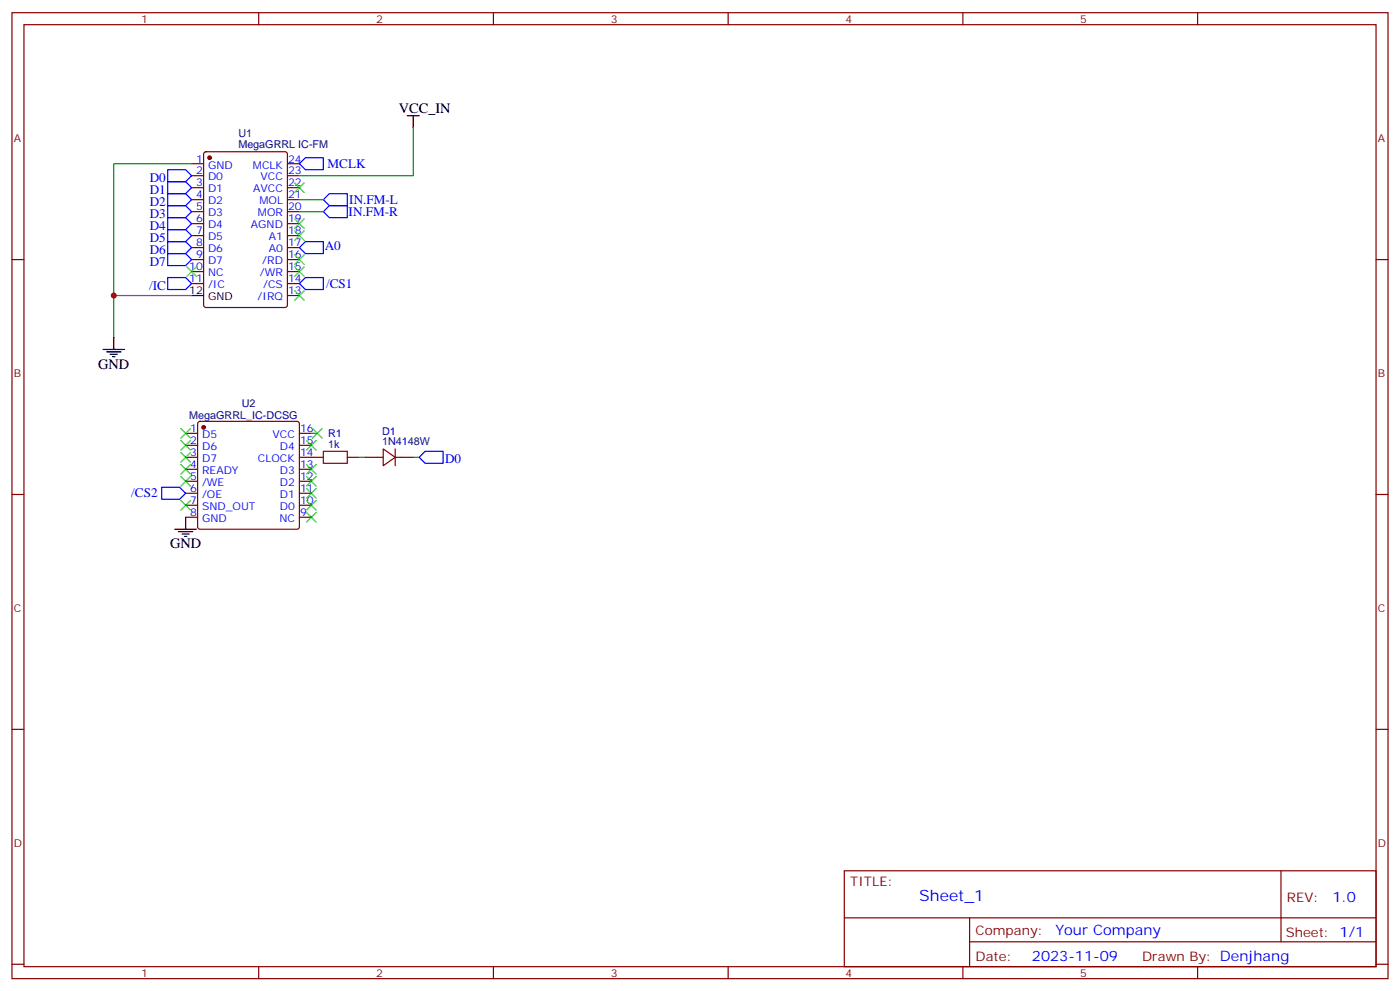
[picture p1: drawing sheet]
<svg xmlns="http://www.w3.org/2000/svg" width="412mm" height="292mm" viewBox="0 0 412 292" stroke-linecap="round" stroke-linejoin="round" font-family="sans-serif">
<g fill="none" stroke="#870000" stroke-width=".35">
<path d="M3.5 3.7h405.4v284.4h-405.4zM7.1 7.3h398.2v277.3h-398.2zM76.2 3.7v3.6M145.3 3.7v3.6M214.5 3.7v3.6M283.6 3.7v3.6M352.8 3.7v3.6M56.4 48.2h3.6M56.4 51.7h3.6M56.4 55.2h3.6M56.4 58.8h3.6M60.2 44.9l.5-.2h23.3l.6 .4 .1 44.7-.5 .7h-23.5l-.7-.4v-44.7z"/>
<path d="M84.7 48.2h3.5M84.7 51.7h3.5M84.7 55.2h3.5M84.7 58.8h3.5M3.5 76.4h3.6M56.4 76.4h3.6M56.4 62.3h3.6M56.4 65.8h3.6M56.4 69.4h3.6M56.4 72.9h3.6M56.4 79.9h3.6M84.7 76.4h3.5"/>
<path d="M84.7 62.3h3.5M84.7 65.8h3.5M84.7 69.4h3.5M84.7 72.9h3.5M84.7 79.9h3.5M405.3 76.4h3.6M56.4 83.5h3.6M84.7 83.5h3.5M84.7 87h3.5M54.7 127.6h3.5M54.7 131.1h3.5M54.7 134.6h3.5"/>
<path d="M54.7 138.1h3.5M58.4 124.2l.5-.2h28.6l.5 .2 .2 .5v30.4l-.2 .5-.5 .2h-28.6l-.5-.2-.2-.5v-30.4zM88.2 127.6h3.5M88.2 131.1h3.5M88.2 134.6h7M88.2 138.1h3.5M102.3 134.6h3.5M107.6 134.6h5.3M112.9 132.2l3.5 2.4-3.5 2.5zM116.4 134.6h5.3M116.4 132.2v4.9M3.5 145.6h3.6"/>
<path d="M54.7 141.7h3.5M54.7 145.2h3.5M54.7 148.7h3.5M54.7 152.3h3.5M88.2 141.7h3.5M88.2 145.2h3.5M88.2 148.7h3.5M88.2 152.3h3.5M405.3 145.6h3.6M3.5 214.7h3.6M405.3 214.7h3.6M248.7 256.3h156.6v28.3h-156.6z"/>
<path d="M377.3 256.4v20.8M248.7 270.2h156.5M285.6 277.2h119.6M285.6 270.2v14.1M3.5 283.8h3.6M76.2 284.6v3.5M145.3 284.6v3.5M214.5 284.6v3.5M283.6 284.6v3.5M352.8 284.6v3.5M405.3 283.8h3.6"/>
</g>
<g fill="#870000" stroke="#870000" stroke-width=".35">
<circle cx="61.7" cy="46.4" r=".53"/>
<circle cx="60" cy="125.8" r=".53"/>
</g>
<g fill="none" stroke="#000" stroke-width=".35">
<path d="M119.9 34.1h3.6M121.7 34.1v3.5M33.5 99.3v3.6M56.4 87h3.6M30.3 102.9h6.4M31.4 103.6h4.2M32.5 104.3h2.1M33.2 105h.7M51.5 155.8h6.4M52.6 156.5h4.2M53.6 157.2h2.1M54.3 157.9h.7"/>
<path d="M54.7 152.3v3.5"/>
</g>
<path d="M121.7 37.6v14.1h-33.5M56.4 48.2h-22.9v38.8M88.2 58.8h7M88.2 62.3h7M56.4 87h-22.9v12.3M91.7 127.6h1.8M105.8 134.6h1.8M121.7 134.6h1.8" fill="none" stroke="#008700" stroke-width=".35"/>
<g fill="none" stroke="#00f" stroke-width=".35">
<path d="M49.4 50h5.3l1.7 1.7-1.7 1.8h-5.3zM49.4 53.5h5.3l1.7 1.7-1.7 1.8h-5.3zM49.4 57h5.3l1.7 1.8-1.7 1.7h-5.3zM90 46.4h5.2v3.6h-5.2l-1.8-1.8zM95.2 58.8l1.8-1.8h5.3v3.5h-5.3zM49.4 60.5h5.3l1.7 1.8-1.7 1.8h-5.3zM49.4 64.1h5.3l1.7 1.7-1.7 1.8h-5.3zM49.4 67.6h5.3l1.7 1.8-1.7 1.7h-5.3zM49.4 71.1h5.3l1.7 1.8-1.7 1.7h-5.3zM49.4 74.6h5.3l1.7 1.8-1.7 1.8h-5.3zM88.2 72.9l1.8-1.8h5.2v3.5h-5.2zM95.2 62.3l1.8-1.8h5.3v3.6h-5.3z"/>
<path d="M49.4 81.7h5.3l1.7 1.8-1.7 1.7h-5.3zM88.2 83.5l1.8-1.8h5.2v3.5h-5.2zM125.2 132.9h5.3v3.5h-5.3l-1.7-1.8zM47.6 143.4h5.3l1.8 1.8-1.8 1.8h-5.3z"/>
</g>
<g fill="none" stroke="#3c3" stroke-width=".35">
<path d="M86.8 53.8l2.8 2.9M89.6 53.8l-2.8 2.9M55 78.5l2.9 2.9M57.9 78.5l-2.9 2.9M86.8 64.4l2.8 2.8M86.8 67.9l2.8 2.9M86.8 75l2.8 2.8M86.8 78.5l2.8 2.9M89.6 64.4l-2.8 2.8M89.6 67.9l-2.8 2.9M89.6 75l-2.8 2.8M89.6 78.5l-2.8 2.9"/>
<path d="M86.8 85.6l2.8 2.8M89.6 85.6l-2.8 2.8M53.3 126.2l2.8 2.8M53.3 129.7l2.8 2.8M53.3 133.2l2.8 2.8M53.3 136.7l2.8 2.9M56.1 126.2l-2.8 2.8M56.1 129.7l-2.8 2.8M56.1 133.2l-2.8 2.8M56.1 136.7l-2.8 2.9M90.3 129.7l2.8 2.8M90.3 136.7l2.8 2.9"/>
<path d="M92.1 126.2l2.8 2.8M93.1 129.7l-2.8 2.8M93.1 136.7l-2.8 2.9M94.9 126.2l-2.8 2.8M53.3 140.3l2.8 2.8M53.3 147.3l2.8 2.8M56.1 140.3l-2.8 2.8M56.1 147.3l-2.8 2.8M90.3 140.3l2.8 2.8M90.3 143.8l2.8 2.8M90.3 147.3l2.8 2.8M90.3 150.8l2.8 2.9"/>
<path d="M93.1 140.3l-2.8 2.8M93.1 143.8l-2.8 2.8M93.1 147.3l-2.8 2.8M93.1 150.8l-2.8 2.9"/>
</g>
<path d="M95.2 132.9h7.1v3.5h-7.1z" fill="none" stroke="#a10000" stroke-width=".35"/>
<circle cx="33.5" cy="87" r=".88" fill="#c00"/>
<text font-size="4.6" fill="#00f" x="270.8" y="265.4">Sheet_1</text>
<g font-size="4.2">
<text x="117.5" y="33.4">VCC_IN</text>
<text x="28.9" y="108.5">GND</text>
<text x="50.1" y="161.4">GND</text>
</g>
<g font-size="4.2" fill="#00f">
<text x="392.5" y="265.6">1.0</text>
<text x="310.9" y="275.2">Your Company</text>
<text x="304" y="283">2023-11-09</text>
</g>
<g font-size="3.9" fill="#00f">
<text x="44.1" y="53.5">D0</text>
<text x="96.5" y="49.4">MCLK</text>
<text x="44.1" y="57">D1</text>
<text x="44.1" y="60.5">D2</text>
<text x="44.1" y="64.1">D3</text>
<text x="102.7" y="63.6">IN.FM-R</text>
<text x="102.9" y="60.1">IN.FM-L</text>
<text x="44.1" y="67.6">D4</text>
<text x="44.1" y="71.1">D5</text>
<text x="44.1" y="74.6">D6</text>
<text x="95.7" y="73.6">A0</text>
<text x="44.1" y="78.2">D7</text>
<text x="43.9" y="85.2">/IC</text>
<text x="96.1" y="84.8">/CS1</text>
<text x="131.1" y="136.4">D0</text>
<text x="38.7" y="146.4">/CS2</text>
</g>
<g font-size="3.9" fill="#800">
<text x="250.5" y="260.9">TITLE:</text>
<text x="379.1" y="265.6">REV:</text>
<text x="287.4" y="275.1">Company:</text>
<text x="378.7" y="275.7">Sheet: 1/1</text>
<text x="287.4" y="282.8">Date:</text>
<text x="336.4" y="282.9">Drawn By: Denjhang</text>
</g>
<g font-size="3.2" fill="#800">
<text x="41.6" y="6.7">1</text>
<text x="110.8" y="6.7">2</text>
<text x="179.9" y="6.7">3</text>
<text x="249.1" y="6.7">4</text>
<text x="318.2" y="6.7">5</text>
<text x="4.1" y="41.8">A</text>
<text x="405.9" y="41.8">A</text>
<text x="4.1" y="111">B</text>
<text x="405.9" y="111">B</text>
<text x="4.1" y="180.1">C</text>
<text x="405.9" y="180.1">C</text>
<text x="4.1" y="249.3">D</text>
<text x="405.9" y="249.3">D</text>
<text x="41.6" y="287.5">1</text>
<text x="110.8" y="287.5">2</text>
<text x="179.9" y="287.5">3</text>
<text x="249.1" y="287.5">4</text>
<text x="318.2" y="287.5">5</text>
</g>
<g font-size="3.2" fill="#000080">
<text x="70.2" y="40.4">U1</text>
<text x="70.2" y="43.5">MegaGRRL IC-FM</text>
<text x="71.2" y="119.7">U2</text>
<text x="55.8" y="123.4">MegaGRRL_IC-DCSG</text>
<text x="96.7" y="131.8">1k</text>
<text x="96.7" y="128.6">R1</text>
<text x="112.5" y="131.1">1N4148W</text>
<text x="112.5" y="127.9">D1</text>
</g>
<g font-size="3.2" fill="#00f">
<text x="57.8" y="47.8">1</text>
<text x="84.8" y="47.8">24</text>
<text x="57.8" y="51.4">2</text>
<text x="61.3" y="49.6">GND</text>
<text x="61.3" y="53.1">D0</text>
<text x="74.5" y="49.6">MCLK</text>
<text x="76.8" y="53.1">VCC</text>
<text x="84.8" y="51.4">23</text>
<text x="57.8" y="54.9">3</text>
<text x="57.8" y="58.4">4</text>
<text x="61.3" y="56.7">D1</text>
<text x="74.6" y="56.7">AVCC</text>
<text x="84.8" y="58.4">21</text>
<text x="84.8" y="54.9">22</text>
<text x="57.8" y="61.9">5</text>
<text x="57.8" y="65.5">6</text>
<text x="61.3" y="60.2">D2</text>
<text x="61.3" y="63.7">D3</text>
<text x="76" y="63.7">MOR</text>
<text x="76.4" y="60.2">MOL</text>
<text x="84.8" y="65.5">19</text>
<text x="84.8" y="61.9">20</text>
<text x="57.8" y="69">7</text>
<text x="61.3" y="67.2">D4</text>
<text x="61.3" y="70.8">D5</text>
<text x="73.9" y="67.2">AGND</text>
<text x="79.2" y="70.8">A1</text>
<text x="84.8" y="69">18</text>
<text x="57.8" y="72.5">8</text>
<text x="57.8" y="76.1">9</text>
<text x="61.3" y="74.3">D6</text>
<text x="61.3" y="77.8">D7</text>
<text x="77.3" y="77.8">/RD</text>
<text x="79.2" y="74.3">A0</text>
<text x="84.8" y="76.1">16</text>
<text x="84.8" y="72.5">17</text>
<text x="55.8" y="79.6">10</text>
<text x="55.8" y="83.1">11</text>
<text x="61.3" y="81.4">NC</text>
<text x="76.6" y="81.4">/WR</text>
<text x="84.8" y="83.1">14</text>
<text x="84.8" y="79.6">15</text>
<text x="61.3" y="84.9">/IC</text>
<text x="75.9" y="88.4">/IRQ</text>
<text x="77.5" y="84.9">/CS</text>
<text x="84.8" y="86.6">13</text>
<text x="56" y="127.2">1</text>
<text x="56" y="130.7">2</text>
<text x="59.5" y="129">D5</text>
<text x="80.3" y="129">VCC</text>
<text x="88.4" y="130.7">15</text>
<text x="88.4" y="127.2">16</text>
<text x="56" y="134.3">3</text>
<text x="56" y="137.8">4</text>
<text x="59.5" y="132.5">D6</text>
<text x="59.5" y="136">D7</text>
<text x="76" y="136">CLOCK</text>
<text x="82.4" y="132.5">D4</text>
<text x="88.4" y="137.8">13</text>
<text x="88.4" y="134.3">14</text>
<text x="56" y="141.3">5</text>
<text x="59.5" y="139.6">READY</text>
<text x="59.5" y="143.1">/WE</text>
<text x="82.4" y="143.1">D2</text>
<text x="82.4" y="139.6">D3</text>
<text x="88.4" y="141.3">12</text>
<text x="56" y="144.9">6</text>
<text x="56" y="148.4">7</text>
<text x="59.5" y="146.6">/OE</text>
<text x="82.4" y="146.6">D1</text>
<text x="88.4" y="148.4">10</text>
<text x="88.4" y="144.9">11</text>
<text x="56" y="151.9">8</text>
<text x="59.5" y="150.1">SND_OUT</text>
<text x="59.5" y="153.7">GND</text>
<text x="82.3" y="153.7">NC</text>
<text x="82.4" y="150.1">D0</text>
<text x="88.4" y="151.9">9</text>
</g>
<g font-size="3.2">
<text x="55.8" y="86.6">12</text>
<text x="61.3" y="88.4">GND</text>
</g>
</svg>
